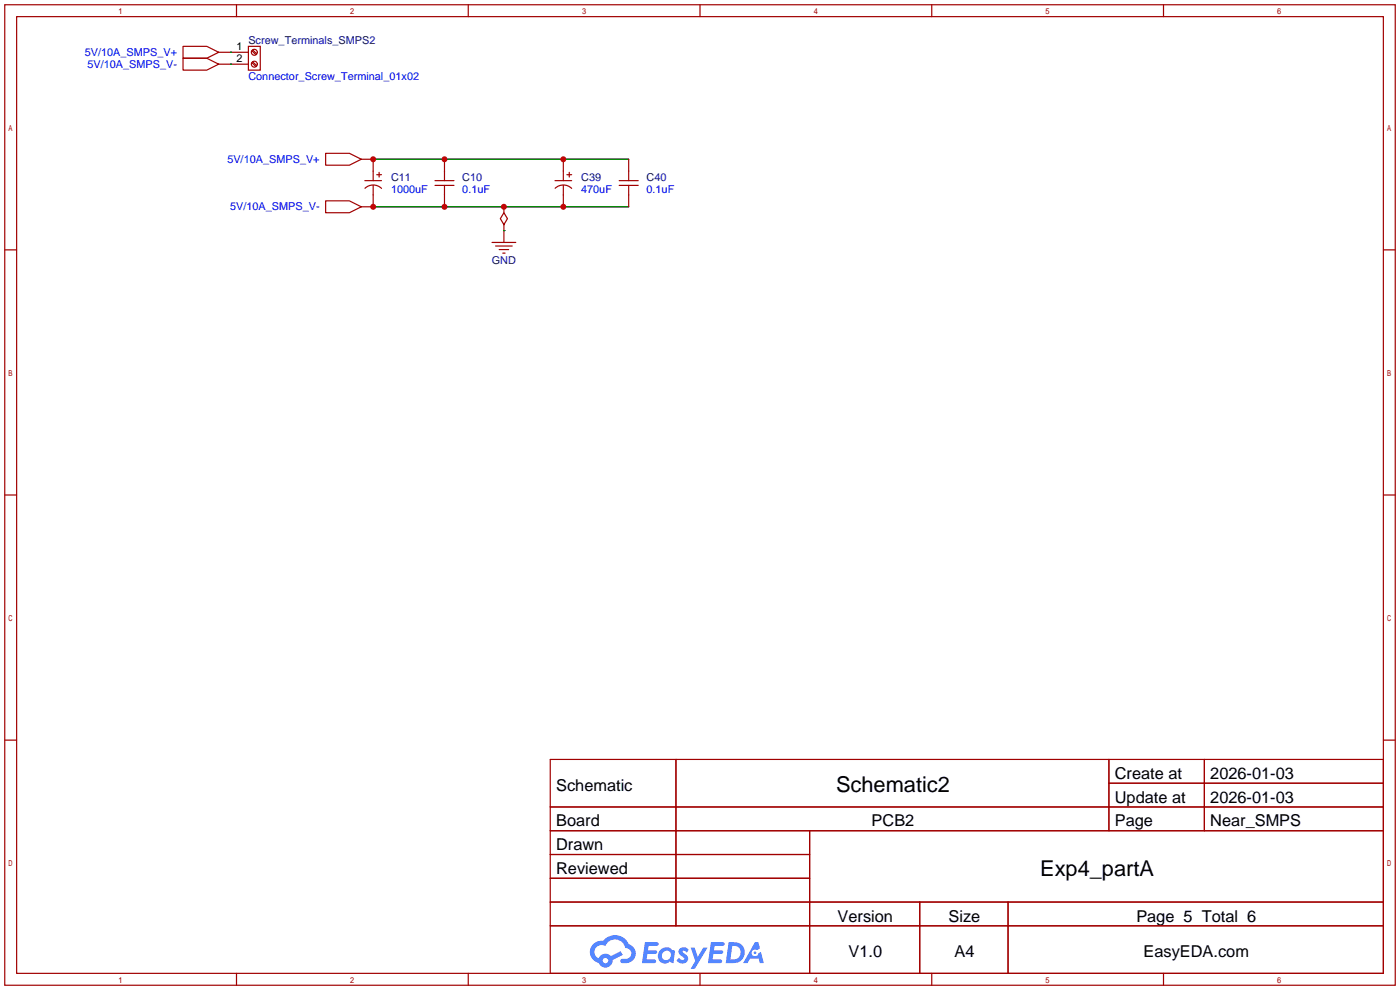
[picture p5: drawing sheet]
<svg xmlns="http://www.w3.org/2000/svg" width="299mm" height="212mm" viewBox="0 0 299 212" stroke-linecap="round" stroke-linejoin="round" font-family="sans-serif">
<g fill="none" stroke="#a10000" stroke-width=".25">
<path d="M1 1h297.2v209.6h-297.2zM3.6 3.6h292.1v204.4h-292.1zM50.5 1v2.6M100.1 1v2.6M149.6 1v2.6M199.1 1v2.6M248.7 1v2.6M1 53.4h2.6M295.7 53.4h2.5M1 105.8h2.6M295.7 105.8h2.5M1 158.2h2.6"/>
<path d="M295.7 158.2h2.5M117.6 162.3h178.1v45.7h-178.1zM117.6 172.5h178.1M117.6 177.5h178.1M144.5 162.3v35.6M173 177.5v30.5M237 162.3v15.2M237 167.4h58.7M257.4 162.3v15.2M117.6 182.6h55.4M117.6 192.8h178.1M117.6 187.7h55.4"/>
<path d="M117.6 197.9h178.1M196.6 192.8v15.2M215.4 192.8v15.2M50.5 208v2.6M100.1 208v2.6M149.6 208v2.6M199.1 208v2.6M248.7 208v2.6"/>
</g>
<g fill="#5487ff">
<path d="M145.3 202.7a1.3 1.3 0 0 1 1.9 .3l-.4 .6a.54 .54 0 0 0-.9-.2l.1 .2a1.34 1.34 0 0 1 .9 1.8 1.47 1.47 0 0 1-2.3-.1l.5-.6 .8 .5a.31 .31 0 0 0 .4-.3 .31 .31 0 0 0-.3-.4 1.12 1.12 0 0 1-.7-1.8z"/>
<path d="M147.6 202.5h.9l.6 2 1.2-2h.9l-2.7 4.6h-.9l1-1.7z"/>
<path d="M137.8 201.4h1.7a1.31 1.31 0 0 1 1.2 .2 .4 .4 0 0 1-.3 .5l-1.8 .1-.1 .9h1.6a.4 .4 0 0 1 .4 .4 .4 .4 0 0 1-.5 .4h-1.6l-.2 1.2h1.4a.46 .46 0 0 1 .5 0 .46 .46 0 0 1 .1 .5l-.4 .2h-2.6z"/>
<path d="M151.9 201.4h1.7a1.32 1.32 0 0 1 1.2 .2 .39 .39 0 0 1-.3 .5l-1.8 .1-.1 .9h1.6a.4 .4 0 0 1 .4 .4 .4 .4 0 0 1-.4 .4h-1.7l-.2 1.2h1.4a.46 .46 0 0 1 .5 0 .46 .46 0 0 1 .1 .5l-.4 .2h-2.6z"/>
<path d="M161.3 201.4h.8l.3 1.3-.6 .4a.75 .75 0 0 0-1.1 .3 .75 .75 0 0 0 .5 1 .75 .75 0 0 0 .9-.7l.5-.2 .6 2.3h-.8l-.3-.9h-1.8l-.5 .9h-1z"/>
<path d="M155.7 201.4l-.6 4.4h1.5a2.27 2.27 0 0 0 2.6-2.2 2.27 2.27 0 0 0-2.7-2.2zM156.5 202.1a1.5 1.5 0 0 1 1.8 1.6 1.5 1.5 0 0 1-1.9 1.4h-.3z"/>
<path d="M141.2 203a1.6 1.6 0 0 0-.3 2.3 1.6 1.6 0 0 0 2.3 .2l.7 .3 .3-2.4-.1-.3-.5-.1a1.58 1.58 0 0 0-2.4 0zM141.8 203.5a.98 .98 0 0 1 1.6 .4 .98 .98 0 0 1-1.1 1.3 .94 .94 0 0 1-.9-.7 .94 .94 0 0 1 .4-1z"/>
<path d="M126.8 201.8a2.37 2.37 0 0 0 1.1 4 1.54 1.54 0 0 0 1.8 1 1.54 1.54 0 0 0 1.2-1.6l2.2-1.1-.5-.8-2 1a1.57 1.57 0 0 0-2.7 .5 1.5 1.5 0 0 1-.7-2.1 1.5 1.5 0 0 1 2.2-.5 2.23 2.23 0 0 1 2.3-1.4 2.23 2.23 0 0 1 2 1.8 1.16 1.16 0 0 1 1.2 1.1 1.16 1.16 0 0 1-1.1 1.2h-.7a.47 .47 0 0 0-.5 .4 .47 .47 0 0 0 .4 .5 2.17 2.17 0 0 0 2.5-.9 2.17 2.17 0 0 0-.3-2.7l-.8-.4a3.2 3.2 0 0 0-5.5-.7l-1.1 .1zM128.8 205.3a.6 .6 0 0 1 1.2 0 .6 .6 0 0 1-1.2 0z"/>
<circle cx="161.4" cy="203.6" r=".28"/>
</g>
<g fill="none" stroke="#a10000" stroke-width=".25">
<path d="M39.1 9.9h5.1l2.5 1.3-2.5 1.2h-5.1zM39.1 12.4h5.1l2.5 1.3-2.5 1.3h-5.1zM46.7 11.2h6.4M46.7 13.7h6.4M53.1 9.9h2.5v5.1h-2.5zM53.8 13.4l.9 .8M53.8 10.8l.9 .9M54 13.2l.9 .8M54 10.7l.9 .8M69.6 32.8h5.1l2.5 1.2-2.5 1.3h-5.1zM77.2 34h2.6v4.6M78 38.6h3.5"/>
<path d="M79.8 39.6v4.6h-2.6M80.5 37.3h1M81 36.8v1M93 39.6h4M93 38.6h4M95 34v4.6M95 39.6v4.6M118.6 38.6h3.6M120.4 34v4.6M120.4 39.6v4.6M121.2 37.3h1M121.7 36.8v1"/>
<path d="M132.3 39.6h4.1M132.3 38.6h4.1M134.4 34v4.6M134.4 39.6v4.6M69.6 42.9h5.1l2.5 1.3-2.5 1.3h-5.1zM78 40.2a2.54 2.54 0 0 1 3.5 .1M105.2 51.8h5M105.9 52.6h3.6M106.7 53.3h2M107.4 54.1h.5M107.7 45.5l.8 1.2-.8 1.3-.8-1.3zM107.7 44.2v1.3"/>
<path d="M107.7 48v3.8M118.6 40.2a2.54 2.54 0 0 1 3.6 .1"/>
<circle cx="54.4" cy="11.2" r=".63"/>
<circle cx="54.4" cy="13.7" r=".63"/>
</g>
<path d="M49.3 11.2h.1M49.3 13.7h.1M79.8 34h54.6M79.8 44.2h54.6M107.7 49.3h.1" fill="none" stroke="#008700" stroke-width=".25"/>
<g fill="#c00">
<circle cx="95" cy="34" r=".63"/>
<circle cx="79.8" cy="34" r=".63"/>
<circle cx="120.4" cy="34" r=".63"/>
<circle cx="79.8" cy="44.2" r=".63"/>
<circle cx="95" cy="44.2" r=".63"/>
<circle cx="107.7" cy="44.2" r=".63"/>
<circle cx="120.4" cy="44.2" r=".63"/>
</g>
<g font-size="4.7">
<text x="178.7" y="169.3">Schematic2</text>
<text x="222.3" y="187.1">Exp4_partA</text>
</g>
<g font-size="3.5">
<text x="238.3" y="166.5">Create at</text>
<text x="258.7" y="166.5">2026-01-03</text>
<text x="118.9" y="169">Schematic</text>
<text x="238.3" y="171.5">Update at</text>
<text x="258.7" y="171.5">2026-01-03</text>
<text x="118.9" y="176.6">Board</text>
<text x="186.3" y="176.6">PCB2</text>
<text x="238.3" y="176.6">Page</text>
<text x="258.7" y="176.6">Near_SMPS</text>
<text x="118.9" y="181.7">Drawn</text>
<text x="118.9" y="186.8">Reviewed</text>
<text x="179" y="196.9">Version</text>
<text x="202.7" y="196.9">Size</text>
<text x="242.9" y="196.9">Page 5 Total 6</text>
<text x="181.3" y="204.6">V1.0</text>
<text x="204" y="204.6">A4</text>
<text x="244.4" y="204.6">EasyEDA.com</text>
</g>
<g font-size="2.3" fill="#00f">
<text x="18.1" y="11.9">5V/10A_SMPS_V+</text>
<text x="18.7" y="14.5">5V/10A_SMPS_V-</text>
<text x="53.1" y="17">Connector_Screw_Terminal_01x02</text>
<text x="48.6" y="34.8">5V/10A_SMPS_V+</text>
<text x="83.6" y="41.1">1000uF</text>
<text x="98.8" y="41.1">0.1uF</text>
<text x="124.2" y="41.1">470uF</text>
<text x="138.2" y="41.1">0.1uF</text>
<text x="49.2" y="45">5V/10A_SMPS_V-</text>
</g>
<g font-size="2.3">
<text x="50.5" y="10.7">1</text>
<text x="50.5" y="13.2">2</text>
</g>
<g font-size="2.3" fill="#000080">
<text x="53.1" y="9.4">Screw_Terminals_SMPS2</text>
<text x="83.6" y="38.6">C11</text>
<text x="98.8" y="38.6">C10</text>
<text x="124.2" y="38.6">C39</text>
<text x="138.2" y="38.6">C40</text>
<text x="105.1" y="56.4">GND</text>
</g>
</svg>
